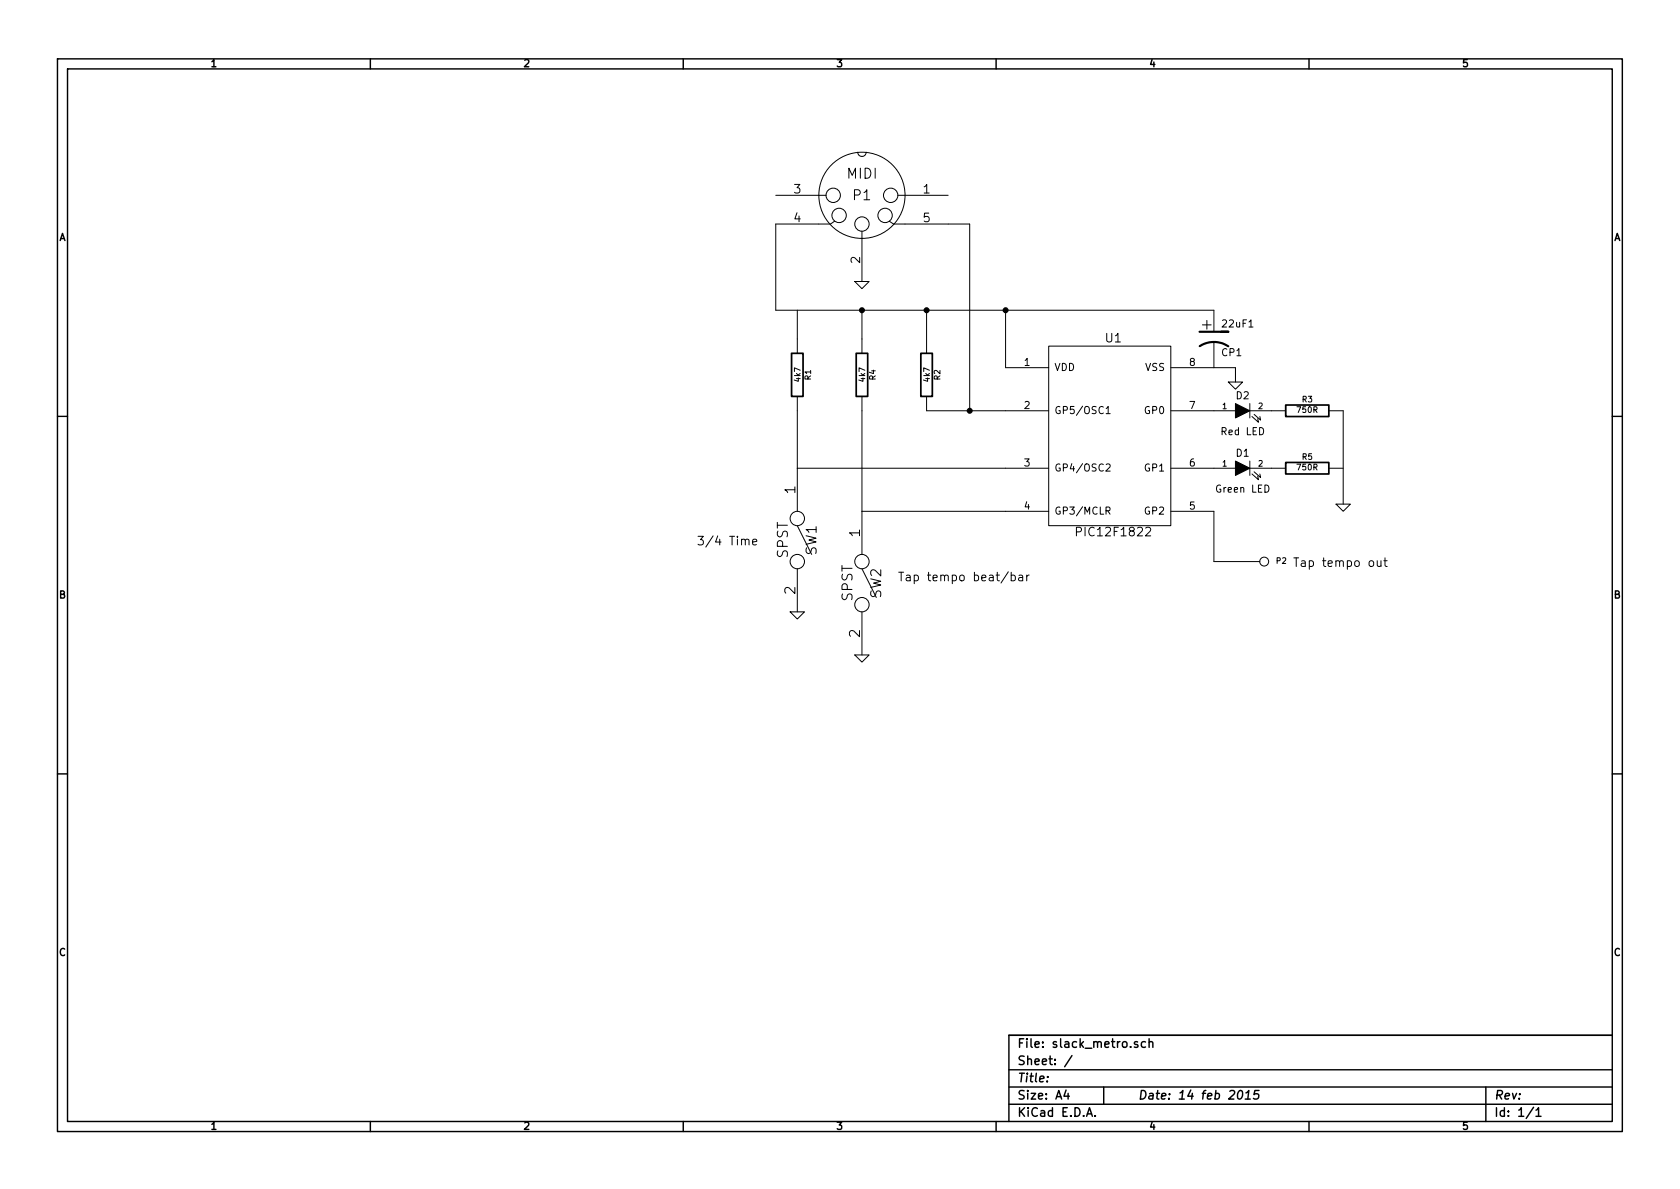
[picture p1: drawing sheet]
<svg xmlns="http://www.w3.org/2000/svg" width="297mm" height="210mm" viewBox="0 0 297 210" stroke-linecap="round" stroke-linejoin="round" font-family="sans-serif">
<g fill="none" stroke="#000" stroke-width=".25">
<path d="M10.2 10.4h276.6v189.7h-276.6zM11.9 12.2h273.2v186.1h-273.2zM65.5 10.4v1.8M120.8 10.4v1.8M176.1 10.4v1.8M231.4 10.4v1.8M10.2 73.6h1.7M285.1 73.6h1.7M10.2 136.8h1.7M285.1 136.8h1.7M65.5 198.3v1.8M120.8 198.3v1.8"/>
<path d="M176.1 198.3v1.8M178.4 189.2h106.7M178.4 195.3h106.7M178.4 192.2h106.7M185.2 190.4v.1M188.5 192.8l-.4 1h1M188.8 193.3v1.1M189.5 186.7l-1.3 1.9M192.1 197.4l.5-1.5 .5 1.5M192.3 197h.7M193.6 197.3v.1M195.1 192.2v3.1"/>
<path d="M201.1 184.3l-.3-.1-.2 .2v.2l.5 .2v.3h-.5M202.5 184.3a.48 .48 0 0 0-.6 0v.8l.2 .1 .4-.1M203.2 184.3h.1a.36 .36 0 0 1 .5 .1v.8M203.2 183.7v1.5M219.1 192.9l.3-.1a.88 .88 0 0 1-.3 1.6l-.3-.3a1.17 1.17 0 0 1 .3-1.2zM220.2 194.4h.9M220.3 193.3l.5-.5-.2 1.6M222.6 192.8h-.7l-.2 .8 .2-.2 .6 .1 .1 .2-.2 .5-.2 .2-.6-.2M231.4 198.3v1.8M262.7 192.2v6.1M271.1 195.8l-1.3 2M271.6 196.3l.4-.4v1.5"/>
<path d="M271.6 197.4h.9M285.1 183.1h-106.7v15.2"/>
</g>
<g fill="none" stroke="#000" stroke-width=".18">
<path d="M137.2 34.5h8.8M147.6 39.1l-.8 .5h-9.6v15.3h77.4v3.8M151.7 26.9a.75 .75 0 0 0 .7 .8 .75 .75 0 0 0 .8-.8M157.2 39.1l.8 .5h13.4v33M158.7 34.5h8.9M141 54.9v7.6M151.1 49.8h2.6l-1.3 1.2zM152.4 40.9v8.9M152.4 54.9v7.6M163.8 54.9v7.6M177.8 54.9v10.1h7.6M141 70.1v20.3"/>
<path d="M152.4 70.1v27.9M163.8 70.1v2.5h21.6M185.4 61.2h21.6v31.8h-21.6zM195.6 72.3l.3-.4v1.2M195.6 73.1h.7M207 65h11.4v2.6M207 72.6h11.4M214.6 60.4v4.6M217.2 67.6h2.5l-1.3 1.2zM221 72.6h6.3M221 71.4v2.5M221.4 73.7l1.1 1-.1-.7"/>
<path d="M221.7 73.3l1.2 1-.1-.6M234.9 72.6h2.6v16.5M131.8 95.6a.35 .35 0 0 1 .3-.3 .35 .35 0 0 1 .3 .3v.8M133.1 95.9l.7-.2-.1-.3-.4-.1-.2 .3v.7h.6M141 82.8h44.4M141 93l2.5 5M152.4 90.4h33M190.3 94.1l.8-.1 .1-.3-.1-.3-.2-.2h-.6v1.6M195.6 90.3h.6v-.5l-.2-.1h-.4v1.2M195.6 82.2l.5-.2 .2 .4-.8 .9h.8M195.9 90.3l.4 .6M207 82.8h11.4"/>
<path d="M207 90.4h7.6v8.9h8.2M221 82.8h6.3M221 81.5v2.6M221.4 83.8l1.1 1-.1-.6M221.7 83.4l1.2 1-.1-.6M234.9 82.8h2.6M236.2 89.1h2.6l-1.3 1.3zM243.5 99.2v.8a.39 .39 0 0 0 .7 0M244.2 99.2v1M244.7 99.2h.6M244.9 98.6v1.4l.4 .2M139.7 108.2h2.5l-1.2 1.3z"/>
<path d="M141 100.6v7.6M151.1 115.8h2.6l-1.3 1.3zM152.4 108.2v7.6M152.4 100.6l2.5 5.1M178.3 101.1l-1.3 2M178.8 101.8a.48 .48 0 0 1 .7 0v.8l-.3 .1-.4-.1M178.8 101.2v1.5M180.2 101.8h.5l.1 .9M180.8 102.1h-.5a.3 .3 0 0 0-.2 .3 .3 .3 0 0 0 .2 .3l.5-.1M181.5 101.7v1M182 101.7l-.3 .1-.2 .2"/>
<circle cx="147.3" cy="34.5" r="1.27"/>
<circle cx="148.4" cy="38.1" r="1.27"/>
<circle cx="152.4" cy="34.5" r="7.6"/>
<circle cx="152.4" cy="39.6" r="1.27"/>
<circle cx="156.5" cy="38.1" r="1.27"/>
<circle cx="157.5" cy="34.5" r="1.27"/>
<circle cx="141" cy="91.7" r="1.27"/>
<circle cx="141" cy="99.3" r="1.27"/>
<circle cx="152.4" cy="99.3" r="1.27"/>
<circle cx="223.5" cy="99.3" r=".79"/>
<circle cx="152.4" cy="106.9" r="1.27"/>
</g>
<path d="M140 62.5h2v7.6h-2zM151.4 62.5h2v7.6h-2zM162.8 62.5h2v7.6h-2zM227.3 71.6h7.6v2.1h-7.6zM227.3 81.8h7.6v2h-7.6z" fill="none" stroke="#000" stroke-width=".3"/>
<path d="M218.4 71.4l2.6 1.2-2.6 1.3zM218.4 81.5l2.6 1.3-2.6 1.3z" fill="#000" stroke="#000" stroke-width=".18"/>
<path d="M212.1 58.7h5.1h-1.3M212.1 61.2a4.6 4.6 0 0 1 5.1 0" fill="none" stroke="#000" stroke-width=".38"/>
<g fill="#000" stroke="#000" stroke-width=".25">
<circle cx="152.4" cy="54.9" r=".41"/>
<circle cx="163.8" cy="54.9" r=".41"/>
<circle cx="177.8" cy="54.9" r=".41"/>
<circle cx="171.4" cy="72.6" r=".41"/>
</g>
<text font-size="2.8" x="212.5" y="58.4">+</text>
<g font-size="2.5">
<text x="149.8" y="31.7">MIDI</text>
<text x="150.9" y="35.5">P1</text>
<text x="140.7" y="87.3" transform="rotate(-90 140.7 87.3)">1</text>
<text x="152.1" y="94.9" transform="rotate(-90 152.1 94.9)">1</text>
<text x="139.4" y="98.7" transform="rotate(-90 139.4 98.7)">SPST</text>
<text x="144.5" y="98.2" transform="rotate(-90 144.5 98.2)">SW1</text>
<text x="140.7" y="105.1" transform="rotate(-90 140.7 105.1)">2</text>
<text x="150.8" y="106.3" transform="rotate(-90 150.8 106.3)">SPST</text>
<text x="155.9" y="105.8" transform="rotate(-90 155.9 105.8)">SW2</text>
<text x="152.1" y="112.7" transform="rotate(-90 152.1 112.7)">2</text>
</g>
<g font-size="2.1">
<text x="140.4" y="34.3">3</text>
<text x="163.2" y="34.3">1</text>
<text x="140.4" y="39.4">4</text>
<text x="163.2" y="39.4">5</text>
<text x="152.1" y="46.6" transform="rotate(-90 152.1 46.6)">2</text>
<text x="195.5" y="60.6">U1</text>
<text x="190.9" y="94.9">PIC12F1822</text>
<text x="123.2" y="96.5">3/4 Time</text>
<text x="228.6" y="100.3">Tap tempo out</text>
<text x="158.7" y="102.9">Tap tempo beat/bar</text>
<text x="179.9" y="185.4">File: slack_metro.sch</text>
<text x="179.9" y="191.5">Title:</text>
<text x="179.9" y="188.4">Sheet: /</text>
<text x="179.9" y="197.6">KiCad E.D.A.</text>
<text x="179.9" y="194.5">Size: A4</text>
<text x="201.2" y="194.5">Date: 14 feb 2015</text>
<text x="264.2" y="194.5">Rev:</text>
<text x="264.2" y="197.6">Id: 1/1</text>
</g>
<g font-size="1.8">
<text x="37.3" y="11.9">1</text>
<text x="92.7" y="11.9">2</text>
<text x="148" y="11.9">3</text>
<text x="203.3" y="11.9">4</text>
<text x="258.6" y="11.9">5</text>
<text x="10.4" y="42.7">A</text>
<text x="285.3" y="42.7">A</text>
<text x="216.3" y="58">22uF1</text>
<text x="181.1" y="64.8">1</text>
<text x="186.4" y="65.7">VDD</text>
<text x="202.5" y="65.7">VSS</text>
<text x="210.3" y="64.8">8</text>
<text x="216.1" y="63">CP1</text>
<text x="218.6" y="70.7">D2</text>
<text x="181.1" y="72.4">2</text>
<text x="186.4" y="73.3">GP5/OSC1</text>
<text x="202.5" y="73.3">GP0</text>
<text x="210.3" y="72.4">7</text>
<text x="216" y="77">Red LED</text>
<text x="181.1" y="82.5">3</text>
<text x="186.4" y="83.4">GP4/OSC2</text>
<text x="202.5" y="83.4">GP1</text>
<text x="210.3" y="82.5">6</text>
<text x="218.6" y="80.8">D1</text>
<text x="215.1" y="87.2">Green LED</text>
<text x="181.1" y="90.2">4</text>
<text x="186.4" y="91.1">GP3/MCLR</text>
<text x="202.5" y="91.1">GP2</text>
<text x="210.3" y="90.2">5</text>
<text x="10.4" y="105.9">B</text>
<text x="285.3" y="105.9">B</text>
<text x="10.4" y="169.1">C</text>
<text x="285.3" y="169.1">C</text>
<text x="37.3" y="199.8">1</text>
<text x="92.7" y="199.8">2</text>
<text x="148" y="199.8">3</text>
<text x="203.3" y="199.8">4</text>
<text x="258.6" y="199.8">5</text>
</g>
<g font-size="1.4">
<text x="141.6" y="67.4" transform="rotate(-90 141.6 67.4)">4k7</text>
<text x="143.4" y="67.2" transform="rotate(-90 143.4 67.2)">R1</text>
<text x="153" y="67.4" transform="rotate(-90 153 67.4)">4k7</text>
<text x="154.9" y="67.2" transform="rotate(-90 154.9 67.2)">R4</text>
<text x="164.4" y="67.4" transform="rotate(-90 164.4 67.4)">4k7</text>
<text x="166.3" y="67.2" transform="rotate(-90 166.3 67.2)">R2</text>
<text x="230.3" y="71.2">R3</text>
<text x="216.2" y="72.4">1</text>
<text x="222.5" y="72.4">2</text>
<text x="229.4" y="73">750R</text>
<text x="216.2" y="82.5">1</text>
<text x="222.5" y="82.5">2</text>
<text x="229.4" y="83.2">750R</text>
<text x="230.3" y="81.4">R5</text>
<text x="225.7" y="99.7">P2</text>
</g>
</svg>
